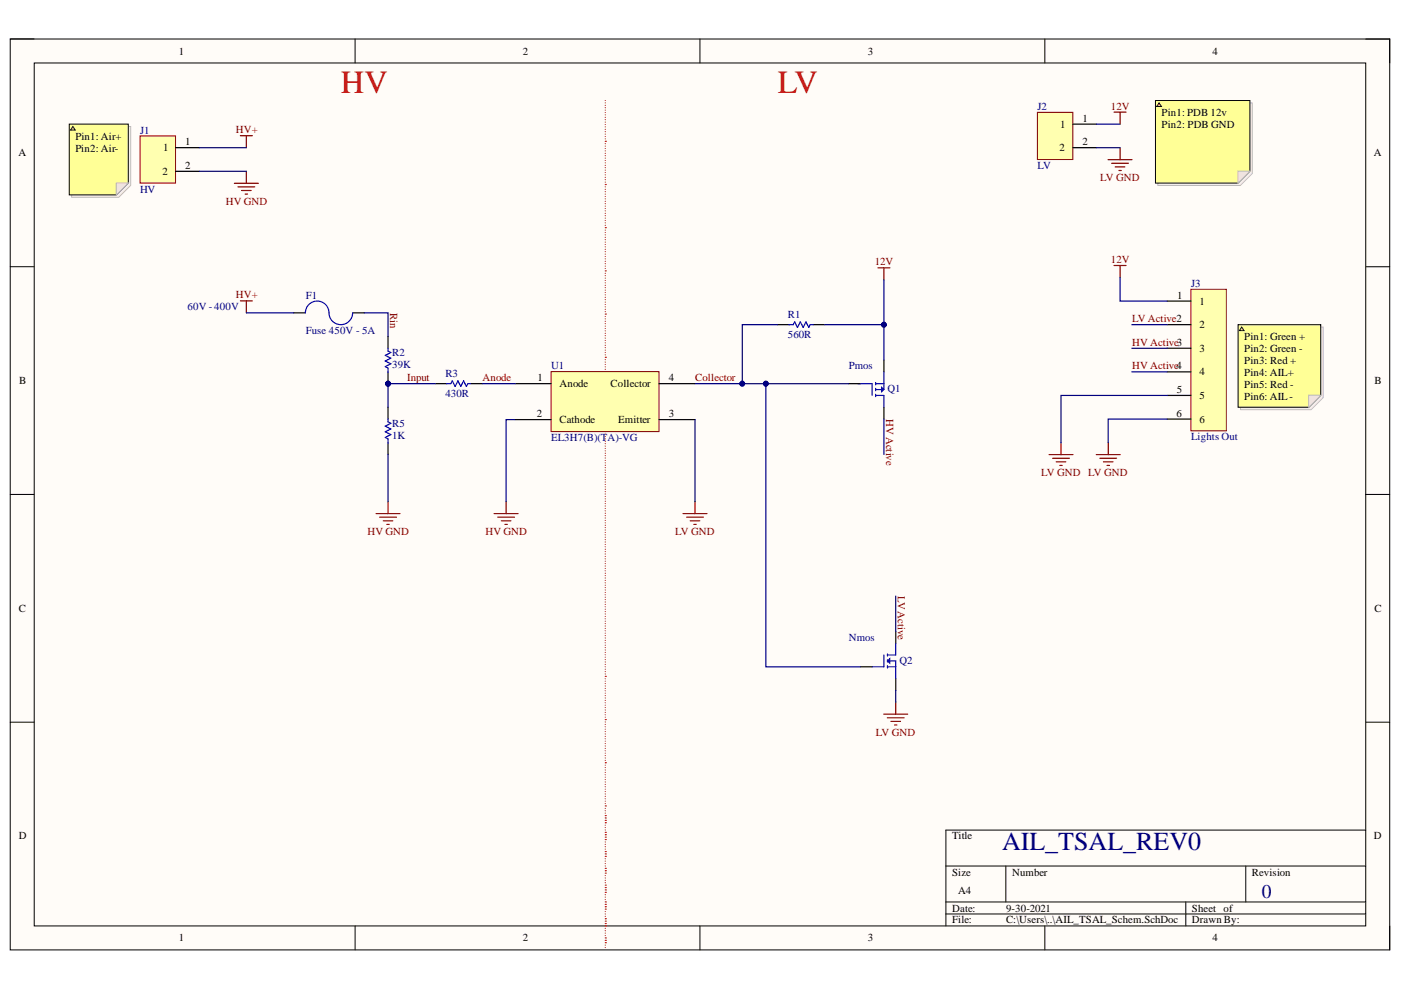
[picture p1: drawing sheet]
# Altium project AIL_TSAL.PrjPcb
1 sheet, 11 parts. Net scope: global (net labels, ports and power ports of the same name join across sheets).
Board file: AIL_TSAL_PCB.PcbDoc

## Sheet AIL_TSAL_Schem.SchDoc
size A4; SheetNumber: 1; SheetTotal: 1

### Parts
F1  Fuse 450V - 5A  [Fuse-11.2x5.05]
J1  HV  [2PIN]
J2  LV  [2PIN]
J3  Lights Out  [6PIN]
Q1  NTD2955T4GOSCT-ND  [DPAK-TO252]  (value not drawn)
Q2  IPD50N06S4L12ATMA2CT-ND  [DPAK-TO252]  (value not drawn)
R1  560R  [RES-0603]
R2  39K  [RES-0603]
R3  430R  [RES-0603]
R5  1K  [RES-0603]
U1  EL3H7(B)(TA)-VG  [SOIC127P700X200-4N]

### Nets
12V: J2.1 J3.1 Q1.3 R1.2
HV GND: J1.2 R5.1 U1.2(Cathode)
HV+: F1.1 J1.1
LV GND: J2.2 J3.5 J3.6 Q2.3 U1.3(Emitter)
Anode: R3.2 U1.1(Anode)
Collector: Q1.1 Q2.1 R1.1 U1.4(Collector)
HV Active: J3.3 J3.4 Q1.2
Input: R2.1 R3.1 R5.2
LV Active: J3.2 Q2.2
Rin: F1.2 R2.2

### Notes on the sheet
- HV
- LV
- (near J1) Pin1: Air+
  Pin2: Air-
- Pin1: PDB 12v
  Pin2: PDB GND
- 60V - 400V
- (near Q1) Pmos
- (near J3) Pin1: Green +
  Pin2: Green -
  Pin3: Red +
  Pin4: AIL+
  Pin5: Red -
  Pin6: AIL -
- (near Q2) Nmos
- AIL_TSAL_REV0
- 0
